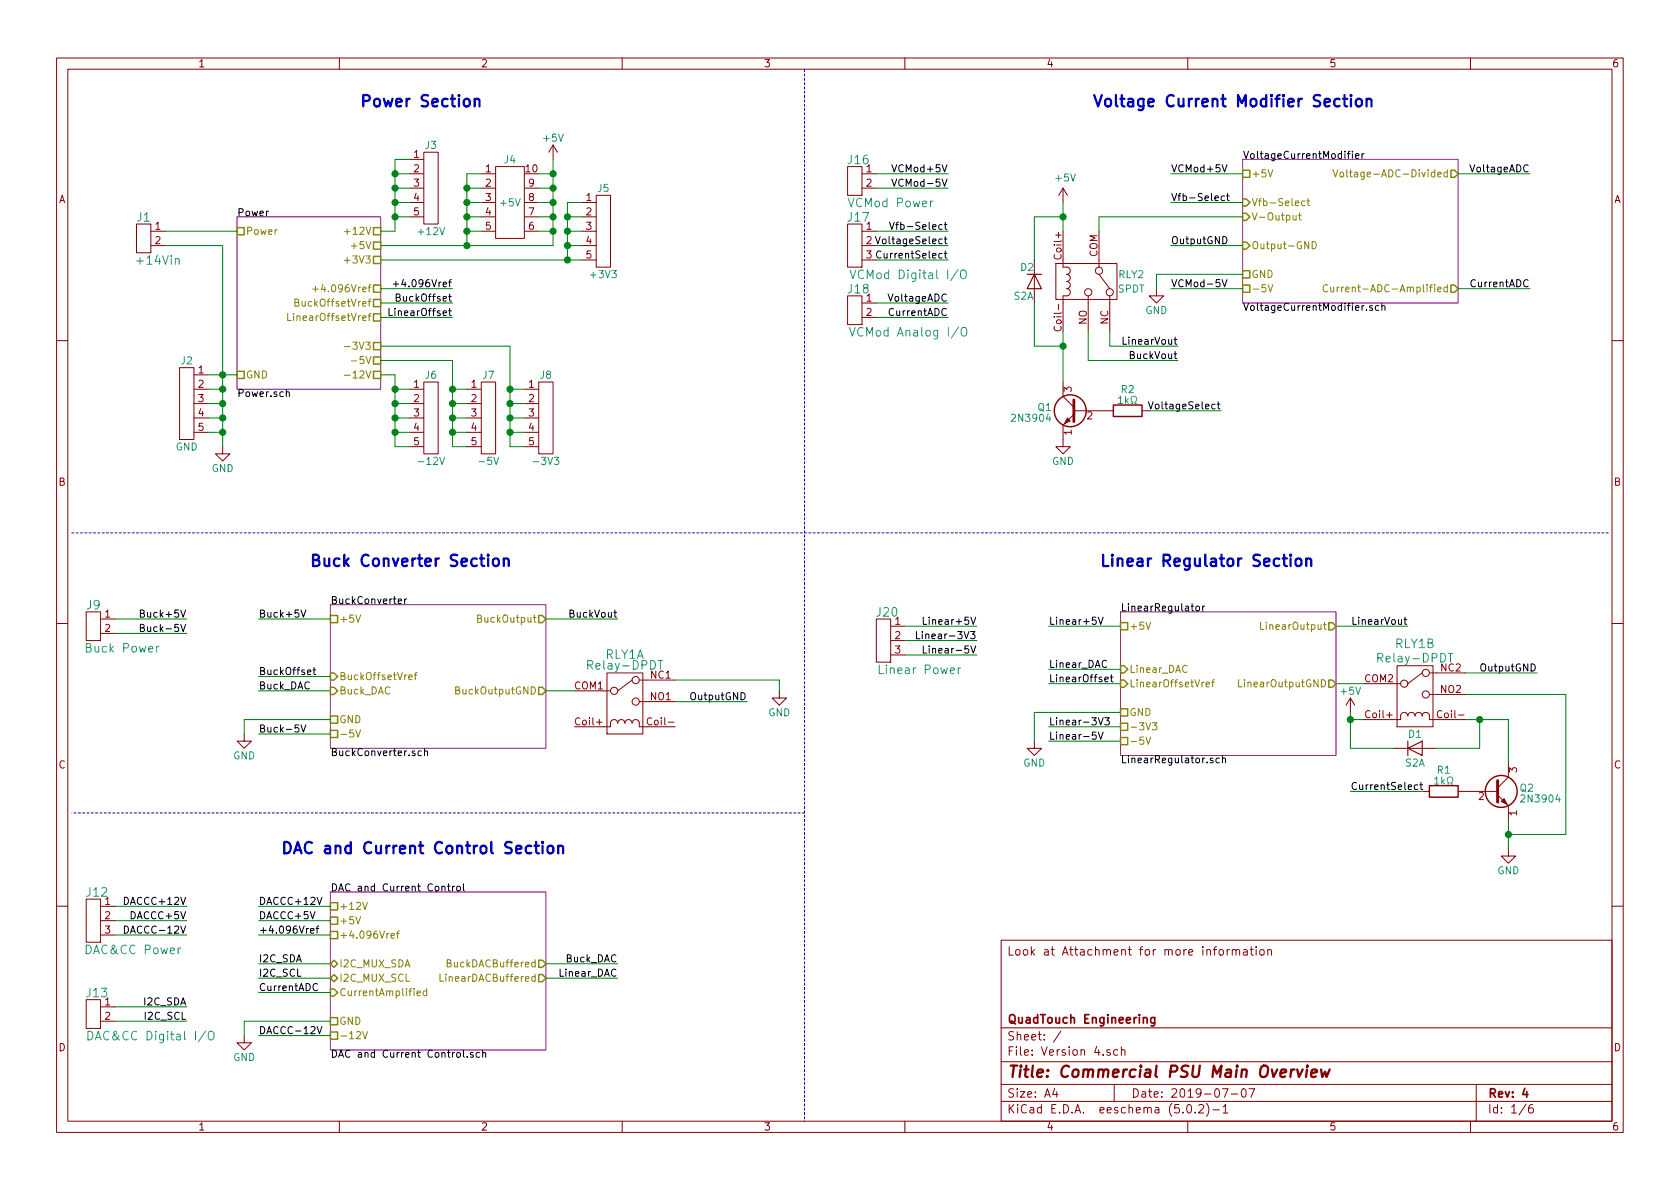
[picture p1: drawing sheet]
EESchema Schematic File Version 4
LIBS:Version 4-cache
EELAYER 26 0
EELAYER END
$Descr A4 11693 8268
encoding utf-8
Sheet 1 6
Title "Commercial PSU Main Overview"
Date "2019-07-07"
Rev "4"
Comp "QuadTouch Engineering"
Comment1 ""
Comment2 ""
Comment3 ""
Comment4 "Look at Attachment for more information"
$EndDescr
$Sheet
S 2300 4200 1500 1000
U 5D0E99D9
F0 "BuckConverter" 50
F1 "BuckConverter.sch" 50
F2 "+5V" U L 2300 4300 50 
F3 "GND" U L 2300 5000 50 
F4 "-5V" U L 2300 5100 50 
F5 "BuckOutput" O R 3800 4300 50 
F6 "BuckOutputGND" O R 3800 4800 50 
F7 "BuckOffsetVref" I L 2300 4700 50 
F8 "Buck_DAC" I L 2300 4800 50 
$EndSheet
$Sheet
S 8650 1100 1500 1000
U 5D310548
F0 "VoltageCurrentModifier" 50
F1 "VoltageCurrentModifier.sch" 50
F2 "+5V" U L 8650 1200 50 
F3 "GND" U L 8650 1900 50 
F4 "-5V" U L 8650 2000 50 
F5 "Output-GND" I L 8650 1700 50 
F6 "Current-ADC-Amplified" O R 10150 2000 50 
F7 "Vfb-Select" I L 8650 1400 50 
F8 "V-Output" I L 8650 1500 50 
F9 "Voltage-ADC-Divided" O R 10150 1200 50 
$EndSheet
$Sheet
S 1650 1500 1000 1200
U 5D0635F0
F0 "Power" 50
F1 "Power.sch" 50
F2 "Power" U L 1650 1600 50 
F3 "GND" U L 1650 2600 50 
F4 "+5V" U R 2650 1700 50 
F5 "-5V" U R 2650 2500 50 
F6 "+3V3" U R 2650 1800 50 
F7 "+4.096Vref" U R 2650 2000 50 
F8 "BuckOffsetVref" U R 2650 2100 50 
F9 "-3V3" U R 2650 2400 50 
F10 "LinearOffsetVref" U R 2650 2200 50 
F11 "+12V" U R 2650 1600 50 
F12 "-12V" U R 2650 2600 50 
$EndSheet
$Comp
L Custom_Library:Header_1X2 J1
U 1 1
P 1050 1650
F 0 "J1" H 1000 1800 60  0000 C CNN
F 1 "+14Vin" H 1100 1500 60  0000 C CNN
F 2 "CustomFootprint:Pin_Header_Straight_1x02" H 1050 1650 60  0001 C CNN
F 3 "" H 1050 1650 60  0000 C CNN
	1    1050 1650
	1    0    0    -1  
$EndComp
Text Label 3150 2000 2    50   ~ 0
+4.096Vref
Text Label 3150 2100 2    50   ~ 0
BuckOffset
Text Label 3150 2200 2    50   ~ 0
LinearOffset
Text Label 7300 4750 0    50   ~ 0
LinearOffset
Wire Wire Line
	7300 4750 7800 4750
Text Label 4300 4300 2    50   ~ 0
BuckVout
Wire Wire Line
	4300 4300 3800 4300
Text Label 9800 4350 2    50   ~ 0
LinearVout
Wire Wire Line
	9800 4350 9300 4350
Text Label 10650 1200 2    50   ~ 0
VoltageADC
Wire Wire Line
	10650 1200 10150 1200
Text Label 10650 2000 2    50   ~ 0
CurrentADC
Wire Wire Line
	10650 2000 10150 2000
Text Label 8150 1400 0    50   ~ 0
Vfb-Select
Wire Wire Line
	8150 1400 8650 1400
$Comp
L power:+5V #PWR0102
U 1 1
P 9400 4950
F 0 "#PWR0102" H 9400 4800 50  0001 C CNN
F 1 "+5V" H 9400 5100 50  0000 C CNN
F 2 "" H 9400 4950 50  0001 C CNN
F 3 "" H 9400 4950 50  0001 C CNN
	1    9400 4950
	1    0    0    -1  
$EndComp
Wire Wire Line
	9400 5000 9500 5000
$Comp
L power:GND #PWR0103
U 1 1
P 10500 5900
F 0 "#PWR0103" H 10500 5650 50  0001 C CNN
F 1 "GND" H 10500 5750 50  0000 C CNN
F 2 "" H 10500 5900 50  0001 C CNN
F 3 "" H 10500 5900 50  0001 C CNN
	1    10500 5900
	1    0    0    -1  
$EndComp
$Comp
L power:GND #PWR0104
U 1 1
P 5425 4800
F 0 "#PWR0104" H 5425 4550 50  0001 C CNN
F 1 "GND" H 5425 4650 50  0000 C CNN
F 2 "" H 5425 4800 50  0001 C CNN
F 3 "" H 5425 4800 50  0001 C CNN
	1    5425 4800
	1    0    0    -1  
$EndComp
Wire Wire Line
	10500 5700 10500 5800
Wire Wire Line
	10500 5800 10900 5800
Connection ~ 10500 5800
Wire Wire Line
	10500 5800 10500 5900
Wire Wire Line
	10200 5000 10300 5000
$Comp
L Device:Q_NPN_EBC Q2
U 1 1
P 10400 5500
F 0 "Q2" H 10575 5525 50  0000 L CNN
F 1 "2N3904" H 10575 5450 50  0000 L CNN
F 2 "CustomFootprint:TO-92_Inline_Wide" H 10600 5600 50  0001 C CNN
F 3 "~" H 10400 5500 50  0001 C CNN
	1    10400 5500
	1    0    0    -1  
$EndComp
$Comp
L Device:R R?
U 1 1
P 10050 5500
AR Path="/5D3C05D4/5D14E23B" Ref="R?"  Part="1" 
AR Path="/5D14E23B" Ref="R1"  Part="1" 
F 0 "R1" V 9900 5500 50  0000 C CNN
F 1 "1kΩ" V 9975 5500 50  0000 C CNN
F 2 "Resistors_SMD:R_0603_HandSoldering" V 9980 5500 50  0001 C CNN
F 3 "~" H 10050 5500 50  0001 C CNN
	1    10050 5500
	0    1    1    0   
$EndComp
Text Label 9400 5500 0    50   ~ 0
CurrentSelect
Wire Wire Line
	9400 5500 9900 5500
Wire Wire Line
	10200 4825 10900 4825
Wire Wire Line
	5425 4725 5425 4800
Wire Wire Line
	4700 4725 5425 4725
Text Label 8150 1700 0    50   ~ 0
OutputGND
Wire Wire Line
	8150 1700 8650 1700
Text Label 10700 4675 2    50   ~ 0
OutputGND
Wire Wire Line
	10700 4675 10200 4675
Text Label 5200 4875 2    50   ~ 0
OutputGND
Wire Wire Line
	5200 4875 4700 4875
$Comp
L Custom_Library:Relay-DPDT RLY1
U 1 1
P 4350 4950
F 0 "RLY1" V 4750 4950 60  0000 C CNN
F 1 "Relay-DPDT" V 4675 4950 60  0000 C CNN
F 2 "CustomFootprint:Relay" H 4350 4950 60  0001 C CNN
F 3 "" H 4350 4950 60  0000 C CNN
	1    4350 4950
	0    -1   -1   0   
$EndComp
$Comp
L Custom_Library:Relay-DPDT RLY1
U 2 1
P 9850 4900
F 0 "RLY1" V 10275 4900 60  0000 C CNN
F 1 "Relay-DPDT" V 10175 4900 60  0000 C CNN
F 2 "CustomFootprint:Relay" H 9850 4900 60  0001 C CNN
F 3 "" H 9850 4900 60  0000 C CNN
	2    9850 4900
	0    -1   -1   0   
$EndComp
$Comp
L Custom_Library:Relay-SPDT RLY2
U 1 1
P 7550 1950
F 0 "RLY2" H 7875 2000 50  0000 C CNN
F 1 "SPDT" H 7875 1900 50  0000 C CNN
F 2 "CustomFootprint:Relay-SPDT(FORM-C)" H 8400 1650 50  0001 C CNN
F 3 "" H 8400 1650 50  0001 C CNN
	1    7550 1950
	1    0    0    -1  
$EndComp
Text Label 8200 2400 2    50   ~ 0
LinearVout
Text Label 8200 2500 2    50   ~ 0
BuckVout
$Comp
L power:GND #PWR0105
U 1 1
P 7400 3050
F 0 "#PWR0105" H 7400 2800 50  0001 C CNN
F 1 "GND" H 7400 2900 50  0000 C CNN
F 2 "" H 7400 3050 50  0001 C CNN
F 3 "" H 7400 3050 50  0001 C CNN
	1    7400 3050
	-1   0    0    -1  
$EndComp
$Comp
L Device:Q_NPN_EBC Q1
U 1 1
P 7500 2850
F 0 "Q1" H 7675 2875 50  0000 L CNN
F 1 "2N3904" H 7675 2800 50  0000 L CNN
F 2 "CustomFootprint:TO-92_Inline_Wide" H 7700 2950 50  0001 C CNN
F 3 "~" H 7500 2850 50  0001 C CNN
	1    7500 2850
	-1   0    0    -1  
$EndComp
$Comp
L Device:R R?
U 1 1
P 7850 2850
AR Path="/5D3C05D4/5D14789D" Ref="R?"  Part="1" 
AR Path="/5D14789D" Ref="R2"  Part="1" 
F 0 "R2" V 7700 2850 50  0000 C CNN
F 1 "1kΩ" V 7775 2850 50  0000 C CNN
F 2 "Resistors_SMD:R_0603_HandSoldering" V 7780 2850 50  0001 C CNN
F 3 "~" H 7850 2850 50  0001 C CNN
	1    7850 2850
	0    -1   1    0   
$EndComp
Text Label 8500 2850 2    50   ~ 0
VoltageSelect
Wire Wire Line
	8500 2850 8000 2850
Wire Wire Line
	7400 2650 7400 2400
$Comp
L Device:D D1
U 1 1
P 9850 5200
F 0 "D1" H 9850 5300 50  0000 C CNN
F 1 "S2A" H 9850 5100 50  0000 C CNN
F 2 "Diodes_SMD:D_SMB_Handsoldering" H 9850 5200 50  0001 C CNN
F 3 "~" H 9850 5200 50  0001 C CNN
	1    9850 5200
	1    0    0    -1  
$EndComp
$Comp
L Device:D D2
U 1 1
P 7200 1950
F 0 "D2" V 7100 1900 50  0000 C CNN
F 1 "S2A" V 7300 1875 50  0000 C CNN
F 2 "Diodes_SMD:D_SMB_Handsoldering" H 7200 1950 50  0001 C CNN
F 3 "~" H 7200 1950 50  0001 C CNN
	1    7200 1950
	0    1    1    0   
$EndComp
Wire Wire Line
	7400 2400 7400 2300
Wire Wire Line
	9500 4750 9300 4750
Wire Wire Line
	4000 4800 3800 4800
Text Label 1800 4300 0    50   ~ 0
Buck+5V
Wire Wire Line
	1800 4300 2300 4300
Text Label 1800 5100 0    50   ~ 0
Buck-5V
Wire Wire Line
	1800 5100 2300 5100
Text Label 1300 4300 2    50   ~ 0
Buck+5V
Text Label 1300 4400 2    50   ~ 0
Buck-5V
Wire Wire Line
	800  4400 1300 4400
Wire Wire Line
	1300 4300 800  4300
Text Label 1800 4700 0    50   ~ 0
BuckOffset
Text Label 7300 4350 0    50   ~ 0
Linear+5V
Wire Wire Line
	7300 4350 7800 4350
Text Label 6800 4350 2    50   ~ 0
Linear+5V
Text Label 7300 5050 0    50   ~ 0
Linear-3V3
Text Label 7300 5150 0    50   ~ 0
Linear-5V
Wire Wire Line
	7300 5150 7800 5150
Wire Wire Line
	7800 5050 7300 5050
Wire Wire Line
	6300 4350 6800 4350
Text Label 6800 4450 2    50   ~ 0
Linear-3V3
Text Label 6800 4550 2    50   ~ 0
Linear-5V
Wire Wire Line
	6800 4550 6300 4550
Wire Wire Line
	6300 4450 6800 4450
$Comp
L Custom_Library:Header_2X5 J4
U 1 1
P 3550 1200
F 0 "J4" H 3550 1300 50  0000 C CNN
F 1 "+5V" H 3550 1000 50  0000 C CNN
F 2 "Pin_Headers:Pin_Header_Straight_2x05_Pitch2.54mm" H 3550 1200 50  0001 C CNN
F 3 "" H 3550 1200 50  0001 C CNN
	1    3550 1200
	1    0    0    -1  
$EndComp
$Comp
L Custom_Library:Header_1X5 J5
U 1 1
P 4200 1600
F 0 "J5" H 4200 1900 50  0000 C CNN
F 1 "+3V3" H 4200 1300 50  0000 C CNN
F 2 "CustomFootprint:Pin_Header_Straight_1x05" H 4200 1600 50  0001 C CNN
F 3 "" H 4200 1600 50  0001 C CNN
	1    4200 1600
	-1   0    0    -1  
$EndComp
Wire Wire Line
	3250 1700 3250 1600
Wire Wire Line
	3250 1200 3350 1200
Wire Wire Line
	3350 1300 3250 1300
Connection ~ 3250 1300
Wire Wire Line
	3250 1300 3250 1200
Wire Wire Line
	3250 1400 3350 1400
Connection ~ 3250 1400
Wire Wire Line
	3250 1400 3250 1300
Wire Wire Line
	3250 1500 3350 1500
Connection ~ 3250 1500
Wire Wire Line
	3250 1500 3250 1400
Wire Wire Line
	3350 1600 3250 1600
Connection ~ 3250 1600
Wire Wire Line
	3250 1600 3250 1500
Wire Wire Line
	3250 1700 3850 1700
Wire Wire Line
	3850 1700 3850 1600
Wire Wire Line
	3850 1600 3750 1600
Wire Wire Line
	3850 1600 3850 1500
Wire Wire Line
	3850 1200 3750 1200
Connection ~ 3850 1600
Wire Wire Line
	3750 1300 3850 1300
Connection ~ 3850 1300
Wire Wire Line
	3850 1300 3850 1200
Wire Wire Line
	3850 1400 3750 1400
Connection ~ 3850 1400
Wire Wire Line
	3850 1400 3850 1300
Wire Wire Line
	3750 1500 3850 1500
Connection ~ 3850 1500
Wire Wire Line
	3850 1500 3850 1400
Wire Wire Line
	3950 1400 4050 1400
Wire Wire Line
	4050 1500 3950 1500
Connection ~ 3950 1500
Wire Wire Line
	3950 1500 3950 1400
Wire Wire Line
	3950 1600 4050 1600
Connection ~ 3950 1600
Wire Wire Line
	3950 1600 3950 1500
Wire Wire Line
	4050 1700 3950 1700
Connection ~ 3950 1700
Wire Wire Line
	3950 1700 3950 1600
Wire Wire Line
	3950 1800 4050 1800
Wire Wire Line
	3950 1800 3950 1700
$Comp
L Custom_Library:Header_1X5 J2
U 1 1
P 1300 2800
F 0 "J2" H 1300 3100 50  0000 C CNN
F 1 "GND" H 1300 2500 50  0000 C CNN
F 2 "CustomFootprint:Pin_Header_Straight_1x05" H 1300 2800 50  0001 C CNN
F 3 "" H 1300 2800 50  0001 C CNN
	1    1300 2800
	1    0    0    -1  
$EndComp
Wire Wire Line
	1550 3000 1450 3000
Wire Wire Line
	1450 2900 1550 2900
Connection ~ 1550 2900
Wire Wire Line
	1550 2900 1550 3000
Wire Wire Line
	1550 2800 1450 2800
Connection ~ 1550 2800
Wire Wire Line
	1550 2800 1550 2900
Wire Wire Line
	1450 2700 1550 2700
Connection ~ 1550 2700
Wire Wire Line
	1550 2700 1550 2800
Wire Wire Line
	1550 2600 1450 2600
Wire Wire Line
	1550 2600 1550 2700
$Comp
L Custom_Library:Header_1X2 J9
U 1 1
P 700 4350
F 0 "J9" H 650 4500 60  0000 C CNN
F 1 "Buck Power" H 850 4200 60  0000 C CNN
F 2 "CustomFootprint:Pin_Header_Straight_1x02" H 700 4350 60  0001 C CNN
F 3 "" H 700 4350 60  0000 C CNN
	1    700  4350
	1    0    0    -1  
$EndComp
$Comp
L power:GND #PWR0106
U 1 1
P 1700 5100
F 0 "#PWR0106" H 1700 4850 50  0001 C CNN
F 1 "GND" H 1700 4950 50  0000 C CNN
F 2 "" H 1700 5100 50  0001 C CNN
F 3 "" H 1700 5100 50  0001 C CNN
	1    1700 5100
	1    0    0    -1  
$EndComp
Wire Wire Line
	1700 5100 1700 5000
Wire Wire Line
	1700 5000 2300 5000
$Comp
L power:GND #PWR0107
U 1 1
P 7200 5150
F 0 "#PWR0107" H 7200 4900 50  0001 C CNN
F 1 "GND" H 7200 5000 50  0000 C CNN
F 2 "" H 7200 5150 50  0001 C CNN
F 3 "" H 7200 5150 50  0001 C CNN
	1    7200 5150
	1    0    0    -1  
$EndComp
Wire Wire Line
	7200 4950 7800 4950
Wire Wire Line
	7200 4950 7200 5150
$Comp
L Custom_Library:Header_1X3 J20
U 1 1
P 6200 4450
F 0 "J20" H 6175 4650 60  0000 C CNN
F 1 "Linear Power" H 6400 4250 60  0000 C CNN
F 2 "CustomFootprint:Pin_Header_Straight_1x03" H 6200 4450 60  0001 C CNN
F 3 "" H 6200 4450 60  0000 C CNN
	1    6200 4450
	1    0    0    -1  
$EndComp
$Comp
L Custom_Library:Header_1X5 J7
U 1 1
P 3400 2900
F 0 "J7" H 3400 3200 50  0000 C CNN
F 1 "-5V" H 3400 2600 50  0000 C CNN
F 2 "CustomFootprint:Pin_Header_Straight_1x05" H 3400 2900 50  0001 C CNN
F 3 "" H 3400 2900 50  0001 C CNN
	1    3400 2900
	-1   0    0    -1  
$EndComp
$Comp
L Custom_Library:Header_1X5 J8
U 1 1
P 3800 2900
F 0 "J8" H 3800 3200 50  0000 C CNN
F 1 "-3V3" H 3800 2600 50  0000 C CNN
F 2 "CustomFootprint:Pin_Header_Straight_1x05" H 3800 2900 50  0001 C CNN
F 3 "" H 3800 2900 50  0001 C CNN
	1    3800 2900
	-1   0    0    -1  
$EndComp
Wire Wire Line
	3150 2700 3250 2700
Wire Wire Line
	3250 2800 3150 2800
Connection ~ 3150 2800
Wire Wire Line
	3150 2800 3150 2700
Wire Wire Line
	3150 2900 3250 2900
Connection ~ 3150 2900
Wire Wire Line
	3150 2900 3150 2800
Connection ~ 3150 3000
Wire Wire Line
	3150 3000 3150 2900
Wire Wire Line
	3150 3000 3250 3000
Wire Wire Line
	3150 3100 3250 3100
Wire Wire Line
	3150 3100 3150 3000
Wire Wire Line
	3650 3100 3550 3100
Wire Wire Line
	3550 3000 3650 3000
Connection ~ 3550 3000
Wire Wire Line
	3550 3000 3550 3100
Wire Wire Line
	3650 2900 3550 2900
Connection ~ 3550 2900
Wire Wire Line
	3550 2900 3550 3000
Wire Wire Line
	3550 2800 3650 2800
Connection ~ 3550 2800
Wire Wire Line
	3550 2800 3550 2900
Wire Wire Line
	3650 2700 3550 2700
Wire Wire Line
	3550 2700 3550 2800
$Comp
L power:GND #PWR0108
U 1 1
P 1550 3100
F 0 "#PWR0108" H 1550 2850 50  0001 C CNN
F 1 "GND" H 1550 2950 50  0000 C CNN
F 2 "" H 1550 3100 50  0001 C CNN
F 3 "" H 1550 3100 50  0001 C CNN
	1    1550 3100
	1    0    0    -1  
$EndComp
Wire Wire Line
	1550 2600 1650 2600
Connection ~ 1550 2600
$Comp
L power:+5V #PWR0109
U 1 1
P 3850 1100
F 0 "#PWR0109" H 3850 950 50  0001 C CNN
F 1 "+5V" H 3850 1250 50  0000 C CNN
F 2 "" H 3850 1100 50  0001 C CNN
F 3 "" H 3850 1100 50  0001 C CNN
	1    3850 1100
	1    0    0    -1  
$EndComp
Text Notes 2500 750  0    79   ~ 16
Power Section
Text Notes 2150 3950 0    79   ~ 16
Buck Converter Section
Text Notes 7650 3950 0    79   ~ 16
Linear Regulator Section
Text Label 8150 1200 0    50   ~ 0
VCMod+5V
Text Label 8150 2000 0    50   ~ 0
VCMod-5V
Wire Wire Line
	8150 2000 8650 2000
Wire Wire Line
	7725 2300 7725 2400
Wire Wire Line
	7725 2400 8200 2400
Wire Wire Line
	8200 2500 7575 2500
Wire Wire Line
	7575 2500 7575 2300
Wire Wire Line
	7650 1500 7650 1600
Wire Wire Line
	7650 1500 8650 1500
Connection ~ 7400 2400
Text Label 6600 1200 2    50   ~ 0
VCMod+5V
Text Label 6600 1300 2    50   ~ 0
VCMod-5V
Wire Wire Line
	6100 1300 6600 1300
Wire Wire Line
	6600 1200 6100 1200
$Comp
L Custom_Library:Header_1X2 J16
U 1 1
P 6000 1250
F 0 "J16" H 5975 1400 60  0000 C CNN
F 1 "VCMod Power" H 6200 1100 60  0000 C CNN
F 2 "CustomFootprint:Pin_Header_Straight_1x02" H 6000 1250 60  0001 C CNN
F 3 "" H 6000 1250 60  0000 C CNN
	1    6000 1250
	1    0    0    -1  
$EndComp
$Comp
L Custom_Library:Header_1X3 J17
U 1 1
P 6000 1700
F 0 "J17" H 5975 1900 60  0000 C CNN
F 1 "VCMod Digital I/O" H 6325 1500 60  0000 C CNN
F 2 "CustomFootprint:Pin_Header_Straight_1x03" H 6000 1700 60  0001 C CNN
F 3 "" H 6000 1700 60  0000 C CNN
	1    6000 1700
	1    0    0    -1  
$EndComp
Wire Wire Line
	6600 1800 6100 1800
Wire Wire Line
	6100 1700 6600 1700
Wire Wire Line
	6600 1600 6100 1600
Text Label 6600 1600 2    50   ~ 0
Vfb-Select
Text Label 6600 1700 2    50   ~ 0
VoltageSelect
Text Label 6600 1800 2    50   ~ 0
CurrentSelect
$Comp
L Custom_Library:Header_1X2 J18
U 1 1
P 6000 2150
F 0 "J18" H 5975 2300 60  0000 C CNN
F 1 "VCMod Analog I/O" H 6325 2000 60  0000 C CNN
F 2 "CustomFootprint:Pin_Header_Straight_1x02" H 6000 2150 60  0001 C CNN
F 3 "" H 6000 2150 60  0000 C CNN
	1    6000 2150
	1    0    0    -1  
$EndComp
Wire Wire Line
	6600 2100 6100 2100
Wire Wire Line
	6600 2200 6100 2200
Text Label 6600 2100 2    50   ~ 0
VoltageADC
Text Label 6600 2200 2    50   ~ 0
CurrentADC
Text Notes 7600 750  0    79   ~ 16
Voltage Current Modifier Section
Wire Notes Line
	500  3700 11200 3700
$Comp
L Custom_Library:Header_1X5 J6
U 1 1
P 3000 2900
F 0 "J6" H 3000 3200 50  0000 C CNN
F 1 "-12V" H 3000 2600 50  0000 C CNN
F 2 "CustomFootprint:Pin_Header_Straight_1x05" H 3000 2900 50  0001 C CNN
F 3 "" H 3000 2900 50  0001 C CNN
	1    3000 2900
	-1   0    0    -1  
$EndComp
Wire Wire Line
	2850 3100 2750 3100
Wire Wire Line
	2850 2900 2750 2900
Connection ~ 2750 2900
Wire Wire Line
	2750 2900 2750 3000
Wire Wire Line
	2750 2800 2850 2800
Connection ~ 2750 2800
Wire Wire Line
	2750 2800 2750 2900
Wire Wire Line
	2850 2700 2750 2700
Wire Wire Line
	2750 2700 2750 2800
Wire Wire Line
	2850 3000 2750 3000
Connection ~ 2750 3000
Wire Wire Line
	2750 3000 2750 3100
Wire Wire Line
	3850 1100 3850 1200
Connection ~ 3850 1200
$Comp
L Custom_Library:Header_1X5 J3
U 1 1
P 3000 1300
F 0 "J3" H 3000 1600 50  0000 C CNN
F 1 "+12V" H 3000 1000 50  0000 C CNN
F 2 "CustomFootprint:Pin_Header_Straight_1x05" H 3000 1300 50  0001 C CNN
F 3 "" H 3000 1300 50  0001 C CNN
	1    3000 1300
	-1   0    0    -1  
$EndComp
Wire Wire Line
	2750 1600 2750 1500
Wire Wire Line
	2750 1100 2850 1100
Wire Wire Line
	2850 1200 2750 1200
Connection ~ 2750 1200
Wire Wire Line
	2750 1200 2750 1100
Wire Wire Line
	2750 1300 2850 1300
Connection ~ 2750 1300
Wire Wire Line
	2750 1300 2750 1200
Wire Wire Line
	2850 1400 2750 1400
Connection ~ 2750 1400
Wire Wire Line
	2750 1400 2750 1300
Wire Wire Line
	2750 1500 2850 1500
Connection ~ 2750 1500
Wire Wire Line
	2750 1500 2750 1400
Wire Wire Line
	1150 1600 1650 1600
Wire Wire Line
	2650 2600 2750 2600
Wire Notes Line
	5600 475  5600 7800
Wire Notes Line
	5600 5650 500  5650
$Sheet
S 2300 6200 1500 1100
U 5D4B2232
F0 "DAC and Current Control" 50
F1 "DAC and Current Control.sch" 50
F2 "+12V" U L 2300 6300 50 
F3 "+5V" U L 2300 6400 50 
F4 "BuckDACBuffered" O R 3800 6700 50 
F5 "LinearDACBuffered" O R 3800 6800 50 
F6 "I2C_MUX_SDA" B L 2300 6700 50 
F7 "I2C_MUX_SCL" B L 2300 6800 50 
F8 "GND" U L 2300 7100 50 
F9 "-12V" U L 2300 7200 50 
F10 "+4.096Vref" U L 2300 6500 50 
F11 "CurrentAmplified" I L 2300 6900 50 
$EndSheet
Text Label 1800 4800 0    50   ~ 0
Buck_DAC
Wire Wire Line
	1800 4800 2300 4800
$Sheet
S 7800 4250 1500 1000
U 5D3C05D4
F0 "LinearRegulator" 50
F1 "LinearRegulator.sch" 50
F2 "+5V" U L 7800 4350 50 
F3 "GND" U L 7800 4950 50 
F4 "-3V3" U L 7800 5050 50 
F5 "-5V" U L 7800 5150 50 
F6 "LinearOutputGND" O R 9300 4750 50 
F7 "LinearOffsetVref" I L 7800 4750 50 
F8 "LinearOutput" O R 9300 4350 50 
F9 "Linear_DAC" I L 7800 4650 50 
$EndSheet
Text Label 7300 4650 0    50   ~ 0
Linear_DAC
Wire Wire Line
	7300 4650 7800 4650
Text Label 4300 6700 2    50   ~ 0
Buck_DAC
Wire Wire Line
	4300 6700 3800 6700
Text Label 4300 6800 2    50   ~ 0
Linear_DAC
Wire Wire Line
	4300 6800 3800 6800
Wire Wire Line
	3150 2000 2650 2000
Text Label 1800 6500 0    50   ~ 0
+4.096Vref
Wire Wire Line
	1800 6500 2300 6500
Wire Wire Line
	3150 2100 2650 2100
Wire Wire Line
	2650 2200 3150 2200
Wire Wire Line
	1800 4700 2300 4700
$Comp
L Custom_Library:Header_1X3 J12
U 1 1
P 700 6400
F 0 "J12" H 675 6600 60  0000 C CNN
F 1 "DAC&CC Power" H 925 6200 60  0000 C CNN
F 2 "CustomFootprint:Pin_Header_Straight_1x03" H 700 6400 60  0001 C CNN
F 3 "" H 700 6400 60  0000 C CNN
	1    700  6400
	1    0    0    -1  
$EndComp
Text Label 1800 6400 0    50   ~ 0
DACCC+5V
Text Label 1800 6300 0    50   ~ 0
DACCC+12V
Text Label 1800 7200 0    50   ~ 0
DACCC-12V
Wire Wire Line
	1800 7200 2300 7200
Wire Wire Line
	1800 6400 2300 6400
Wire Wire Line
	2300 6300 1800 6300
Text Label 1300 6300 2    50   ~ 0
DACCC+12V
Text Label 1300 6400 2    50   ~ 0
DACCC+5V
Text Label 1300 6500 2    50   ~ 0
DACCC-12V
Wire Wire Line
	1300 6500 800  6500
Wire Wire Line
	1300 6400 800  6400
Wire Wire Line
	800  6300 1300 6300
Text Label 1800 6900 0    50   ~ 0
CurrentADC
Wire Wire Line
	1800 6900 2300 6900
Text Label 1300 7000 2    50   ~ 0
I2C_SDA
Text Label 1300 7100 2    50   ~ 0
I2C_SCL
Wire Wire Line
	800  7100 1300 7100
Wire Wire Line
	1300 7000 800  7000
$Comp
L Custom_Library:Header_1X2 J13
U 1 1
P 700 7050
F 0 "J13" H 675 7200 60  0000 C CNN
F 1 "DAC&CC Digital I/O" H 1050 6900 60  0000 C CNN
F 2 "CustomFootprint:Pin_Header_Straight_1x02" H 700 7050 60  0001 C CNN
F 3 "" H 700 7050 60  0000 C CNN
	1    700  7050
	1    0    0    -1  
$EndComp
Text Label 1800 6800 0    50   ~ 0
I2C_SCL
Text Label 1800 6700 0    50   ~ 0
I2C_SDA
Wire Wire Line
	1800 6700 2300 6700
Wire Wire Line
	2300 6800 1800 6800
Text Notes 1950 5950 0    79   ~ 16
DAC and Current Control Section
$Comp
L power:GND #PWR0101
U 1 1
P 1700 7200
F 0 "#PWR0101" H 1700 6950 50  0001 C CNN
F 1 "GND" H 1700 7050 50  0000 C CNN
F 2 "" H 1700 7200 50  0001 C CNN
F 3 "" H 1700 7200 50  0001 C CNN
	1    1700 7200
	1    0    0    -1  
$EndComp
Wire Wire Line
	1700 7200 1700 7100
Wire Wire Line
	1700 7100 2300 7100
$Comp
L power:+5V #PWR0116
U 1 1
P 7400 1400
F 0 "#PWR0116" H 7400 1250 50  0001 C CNN
F 1 "+5V" H 7415 1573 50  0000 C CNN
F 2 "" H 7400 1400 50  0001 C CNN
F 3 "" H 7400 1400 50  0001 C CNN
	1    7400 1400
	1    0    0    -1  
$EndComp
Wire Wire Line
	7400 1400 7400 1500
Wire Wire Line
	7400 1500 7200 1500
Connection ~ 7400 1500
Wire Wire Line
	7400 1500 7400 1600
Wire Wire Line
	7200 2100 7200 2400
Wire Wire Line
	7200 2400 7400 2400
Wire Wire Line
	7200 1800 7200 1500
Wire Wire Line
	8150 1200 8650 1200
Wire Wire Line
	1550 3100 1550 3000
Connection ~ 1550 3000
Wire Wire Line
	2750 2600 2750 2700
Connection ~ 2750 2700
Wire Wire Line
	3150 2700 3150 2500
Wire Wire Line
	2650 2500 3150 2500
Connection ~ 3150 2700
Wire Wire Line
	3550 2400 3550 2700
Wire Wire Line
	2650 2400 3550 2400
Connection ~ 3550 2700
Wire Wire Line
	1550 1700 1550 2600
Wire Wire Line
	1150 1700 1550 1700
Wire Wire Line
	2650 1600 2750 1600
Connection ~ 3250 1700
Wire Wire Line
	2650 1700 3250 1700
Wire Wire Line
	2650 1800 3950 1800
Connection ~ 3950 1800
$Comp
L power:GND #PWR0117
U 1 1
P 8050 2000
F 0 "#PWR0117" H 8050 1750 50  0001 C CNN
F 1 "GND" H 8050 1850 50  0000 C CNN
F 2 "" H 8050 2000 50  0001 C CNN
F 3 "" H 8050 2000 50  0001 C CNN
	1    8050 2000
	-1   0    0    -1  
$EndComp
Wire Wire Line
	8050 2000 8050 1900
Wire Wire Line
	8050 1900 8650 1900
Wire Wire Line
	10900 4825 10900 5800
Wire Wire Line
	10500 5000 10500 5300
Wire Wire Line
	10000 5200 10300 5200
Wire Wire Line
	10300 5200 10300 5000
Connection ~ 10300 5000
Wire Wire Line
	10300 5000 10500 5000
Wire Wire Line
	9700 5200 9400 5200
Wire Wire Line
	9400 5200 9400 5000
Connection ~ 9400 5000
Wire Wire Line
	9400 4950 9400 5000
$EndSCHEMATC
